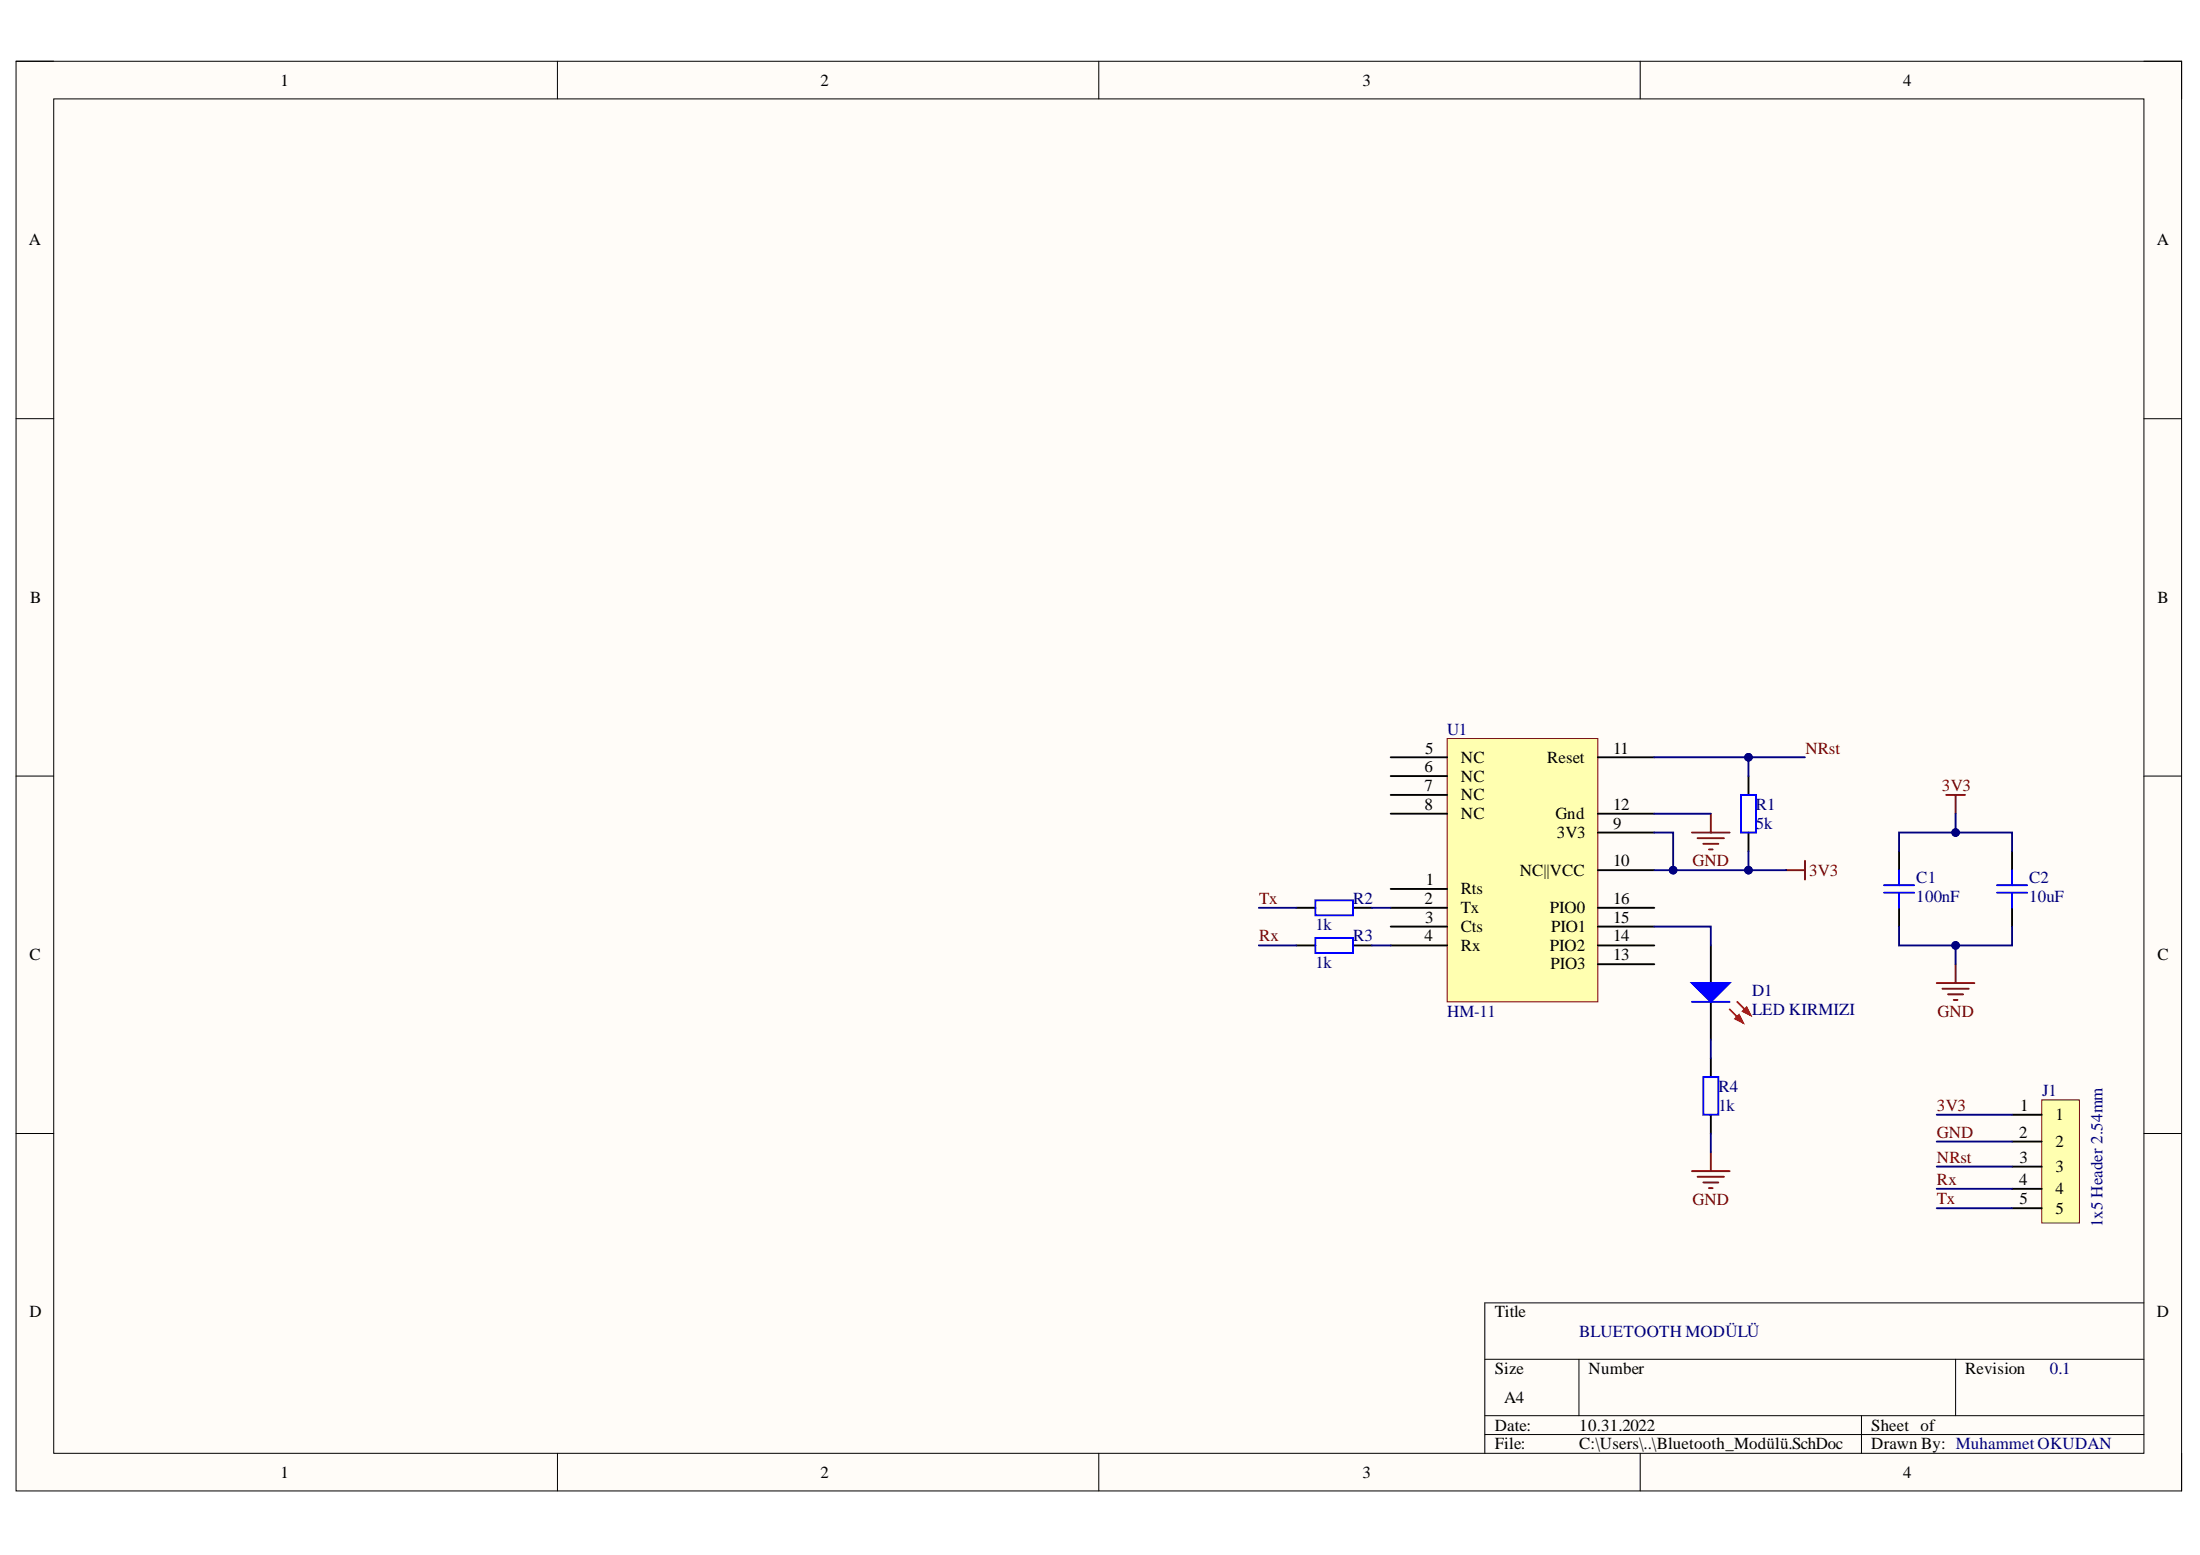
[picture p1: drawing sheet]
<svg xmlns="http://www.w3.org/2000/svg" width="297mm" height="210mm" viewBox="0 0 297 210" stroke-linecap="round" stroke-linejoin="round" font-family="sans-serif">
<path d="M2.2 8.3h292.4v193h-292.4z" fill-rule="evenodd" fill="#fffcf8"/>
<path d="M2.2 8.3h292.4v193h-292.4z" fill="none" stroke="#000" stroke-width=".14"/>
<path d="M7.3 13.4h282.2v182.8h-282.2z" fill-rule="evenodd" fill="#fffcf8"/>
<g fill="none" stroke="#000" stroke-width=".14">
<path d="M2.2 8.3h5.1M7.3 13.4h282.2v182.8h-282.2zM75.3 8.3v5M148.4 8.3v5M221.5 8.3v5.1M289.5 8.3h5.1v5.1M2.2 56.5h5.1M289.5 56.5h5.1M2.2 104.8h5.1M289.5 104.8h5.1M2.2 153h5.1M289.5 153h5.1"/>
<path d="M289.5 175.9h-89v20.3M75.3 196.2v5.1M148.4 196.2v5.1M200.5 183.5h89M200.5 191.1h89M200.5 193.6h89M213.2 183.5v7.6M221.5 196.2v5.1M251.3 191.1v5.1M264 183.5v7.6M294.6 196.2v5.1"/>
</g>
<path d="M195.4 99.7h20.3v35.5h-20.3z" fill-rule="evenodd" fill="#ffffb0"/>
<path d="M195.4 99.7h20.3v35.5h-20.3z" fill="none" stroke="#800000" stroke-width=".14"/>
<g fill="none" stroke="#000" stroke-width=".25">
<path d="M187.8 102.2h7.6M187.8 104.8h7.6M187.8 107.3h7.6M187.8 109.8h7.6M187.8 120h7.6M215.7 102.2h7.7M215.7 109.8h7.7M215.7 112.4h7.7M215.7 117.5h7.7M256.4 114.9v2.6M187.8 122.5h7.6M187.8 125.1h7.6"/>
<path d="M187.8 127.6h7.6M215.7 122.5h7.7M215.7 125.1h7.7M215.7 127.6h7.7M215.7 130.2h7.7M231 127.6v5.1M231 135.2v5.1M256.4 122.5v2.6"/>
</g>
<path d="M254.4 119.5h4M256.4 117.5v2M254.4 120.5h4M256.4 120.5v2" fill="none" stroke="#00f" stroke-width=".25"/>
<path d="M228.4 132.7h5.1l-2.5 2.5z" fill="#00f"/>
<path d="M228.4 132.7h5.1l-2.5 2.5z" fill="none" stroke="#00f" stroke-width=".25"/>
<path d="M233.5 136.2l1.8 1.8M234.5 135.2l1.8 1.8" fill="none" stroke="#f00" stroke-width=".25"/>
<path d="M234.8 137l.5 1-1-.5z" fill="#f00"/>
<path d="M234.8 137l.5 1-1-.5z" fill="none" stroke="#f00" stroke-width=".25"/>
<path d="M235.3 136.5l.5-.5 .5 1z" fill="#f00"/>
<path d="M235.3 136.5l.5-.5 .5 1z" fill="none" stroke="#f00" stroke-width=".25"/>
<path d="M228.4 135.2h5.1" fill="none" stroke="#00f" stroke-width=".25"/>
<path d="M275.7 148.5h5.1v16.6h-5.1z" fill-rule="evenodd" fill="#ffffb0"/>
<path d="M275.7 148.5h5.1v16.6h-5.1z" fill="none" stroke="#800000" stroke-width=".14"/>
<g fill="none" stroke="#000" stroke-width=".25">
<path d="M236.1 104.8v2.5M236.1 112.4v2.5M271.7 114.9v2.6M175.1 122.5h2.5M175.1 127.6h2.5M182.7 122.5h2.5M182.7 127.6h2.5M271.7 122.5v2.6M231 142.9v2.5M231 150.5v2.5M271.7 150.5h4M271.7 154.1h4"/>
<path d="M271.7 157.5h4M271.7 160.5h4M271.7 163.1h4"/>
</g>
<path d="M235.1 107.3h2v5.1h-2zM269.6 119.5h4.1M271.7 117.5v2M177.6 121.5h5.1v2.1h-5.1zM177.6 126.6h5.1v2h-5.1zM269.6 120.5h4.1M271.7 120.5v2M230 145.4h2v5.1h-2z" fill="none" stroke="#00f" stroke-width=".25"/>
<g fill="none" stroke="#800000" stroke-width=".25">
<path d="M228.4 112.4h5.1M229.2 113.1h3.6M230 113.9h2M230.7 114.7h.5M231 109.8v2.6M241.2 117.5h2.5M243.7 116.2v2.5M262.8 107.3h2.5M264 107.3v2.5M261.5 132.7h5.1M262.3 133.5h3.5M263 134.2h2.1"/>
<path d="M263.8 135h.5M264 130.2v2.5M228.4 158.1h5.1M229.2 158.8h3.6M230 159.6h2M231 155.6v2.5M230.7 160.4h.5"/>
</g>
<path d="M264 109.8v2.6" fill="none" stroke="#000080" stroke-width=".25"/>
<circle cx="264" cy="112.4" r=".51" fill="#000080"/>
<circle cx="264" cy="112.4" r=".51" fill="none" stroke="#000080" stroke-width=".14"/>
<path d="M223.4 117.5h17.8M170 127.6h5.1M170 122.5h5.1M185.2 127.6h2.6M185.2 122.5h2.6M223.4 125.1h7.6v2.5" fill="none" stroke="#000080" stroke-width=".25"/>
<circle cx="236.1" cy="117.5" r=".51" fill="#000080"/>
<circle cx="236.1" cy="117.5" r=".51" fill="none" stroke="#000080" stroke-width=".14"/>
<circle cx="225.9" cy="117.5" r=".51" fill="#000080"/>
<circle cx="225.9" cy="117.5" r=".51" fill="none" stroke="#000080" stroke-width=".14"/>
<path d="M223.4 112.4h2.5v5.1" fill="none" stroke="#000080" stroke-width=".25"/>
<circle cx="225.9" cy="117.5" r=".51" fill="#000080"/>
<circle cx="225.9" cy="117.5" r=".51" fill="none" stroke="#000080" stroke-width=".14"/>
<path d="M223.4 102.2h20.3M223.4 109.8h7.6" fill="none" stroke="#000080" stroke-width=".25"/>
<circle cx="236.1" cy="102.2" r=".51" fill="#000080"/>
<circle cx="236.1" cy="102.2" r=".51" fill="none" stroke="#000080" stroke-width=".14"/>
<path d="M256.4 125.1v2.5h15.3v-2.5" fill="none" stroke="#000080" stroke-width=".25"/>
<circle cx="264" cy="127.6" r=".51" fill="#000080"/>
<circle cx="264" cy="127.6" r=".51" fill="none" stroke="#000080" stroke-width=".14"/>
<path d="M256.4 114.9v-2.5h15.3v2.5" fill="none" stroke="#000080" stroke-width=".25"/>
<circle cx="264" cy="112.4" r=".51" fill="#000080"/>
<circle cx="264" cy="112.4" r=".51" fill="none" stroke="#000080" stroke-width=".14"/>
<path d="M236.1 114.9v2.6M231 140.3v2.6M231 153v2.6M261.5 157.5h10.2M261.5 154.1h10.2M261.5 150.5h10.2M261.5 163.1h10.2M261.5 160.5h10.2" fill="none" stroke="#000080" stroke-width=".25"/>
<circle cx="236.1" cy="117.5" r=".51" fill="#000080"/>
<circle cx="236.1" cy="117.5" r=".51" fill="none" stroke="#000080" stroke-width=".14"/>
<path d="M236.1 102.2v2.6" fill="none" stroke="#000080" stroke-width=".25"/>
<circle cx="236.1" cy="102.2" r=".51" fill="#000080"/>
<circle cx="236.1" cy="102.2" r=".51" fill="none" stroke="#000080" stroke-width=".14"/>
<path d="M264 127.6v2.6" fill="none" stroke="#000080" stroke-width=".25"/>
<circle cx="264" cy="127.6" r=".51" fill="#000080"/>
<circle cx="264" cy="127.6" r=".51" fill="none" stroke="#000080" stroke-width=".14"/>
<g font-size="2.3">
<text x="37.9" y="11.6">1</text>
<text x="110.8" y="11.6">2</text>
<text x="184" y="11.6">3</text>
<text x="257" y="11.6">4</text>
<text x="3.9" y="33.1">A</text>
<text x="291.2" y="33.1">A</text>
<text x="4.1" y="81.4">B</text>
<text x="291.3" y="81.4">B</text>
<text x="192.4" y="101.7">5</text>
<text x="217.8" y="101.7">11</text>
<text x="192.3" y="104.3">6</text>
<text x="192.3" y="106.8">7</text>
<text x="197.2" y="103">NC</text>
<text x="197.2" y="105.5">NC</text>
<text x="208.9" y="103">Reset</text>
<text x="192.3" y="109.3">8</text>
<text x="197.2" y="108.1">NC</text>
<text x="197.2" y="110.6">NC</text>
<text x="210" y="110.6">Gnd</text>
<text x="210.2" y="113.1">3V3</text>
<text x="217.8" y="109.3">12</text>
<text x="217.8" y="111.9">9</text>
<text x="192.5" y="119.5">1</text>
<text x="205.2" y="118.2">NC||VCC</text>
<text x="217.8" y="116.9">10</text>
<text x="192.3" y="122">2</text>
<text x="192.4" y="124.5">3</text>
<text x="197.2" y="123.3">Tx</text>
<text x="197.2" y="120.7">Rts</text>
<text x="197.2" y="125.8">Cts</text>
<text x="209.3" y="123.3">PIO0</text>
<text x="209.4" y="125.8">PIO1</text>
<text x="217.8" y="122">16</text>
<text x="217.8" y="124.5">15</text>
<text x="4" y="129.6">C</text>
<text x="192.3" y="127.1">4</text>
<text x="197.2" y="128.3">Rx</text>
<text x="209.3" y="128.3">PIO2</text>
<text x="209.3" y="130.9">PIO3</text>
<text x="217.8" y="127.1">14</text>
<text x="217.8" y="129.6">13</text>
<text x="291.3" y="129.6">C</text>
<text x="272.8" y="150">1</text>
<text x="272.6" y="153.6">2</text>
<text x="277.5" y="151.2">1</text>
<text x="277.5" y="154.9">2</text>
<text x="272.6" y="159.9">4</text>
<text x="272.7" y="157">3</text>
<text x="277.5" y="158.2">3</text>
<text x="277.5" y="161.2">4</text>
<text x="272.7" y="162.5">5</text>
<text x="277.5" y="163.8">5</text>
<text x="4" y="177.8">D</text>
<text x="201.8" y="177.8">Title</text>
<text x="291.2" y="177.8">D</text>
<text x="201.8" y="185.5">Size</text>
<text x="214.5" y="185.5">Number</text>
<text x="265.3" y="185.5">Revision</text>
<text x="203.1" y="189.3">A4</text>
<text x="201.8" y="193.1">Date:</text>
<text x="201.8" y="195.7">File:</text>
<text x="213.2" y="193.1">10.31.2022</text>
<text x="213.2" y="195.7">C:\Users\..\Bluetooth_Modülü.SchDoc</text>
<text x="252.6" y="193.1">Sheet of</text>
<text x="252.6" y="195.7">Drawn By: Muhammet OKUDAN</text>
<text x="37.9" y="199.5">1</text>
<text x="110.8" y="199.5">2</text>
<text x="184" y="199.5">3</text>
<text x="257" y="199.5">4</text>
</g>
<g font-size="2.3" fill="#000080">
<text x="195.4" y="99.2">U1</text>
<text x="237.1" y="109.3">R1</text>
<text x="237.1" y="111.9">5k</text>
<text x="258.7" y="119.2">C1</text>
<text x="274" y="119.2">C2</text>
<text x="177.6" y="125.5">1k</text>
<text x="182.7" y="122">R2</text>
<text x="258.7" y="121.7">100nF</text>
<text x="274" y="121.7">10uF</text>
<text x="177.6" y="130.6">1k</text>
<text x="182.7" y="127.1">R3</text>
<text x="195.4" y="137.3">HM-11</text>
<text x="236.6" y="134.4">D1</text>
<text x="236.6" y="137">LED KIRMIZI</text>
<text x="232" y="147.4">R4</text>
<text x="232" y="150">1k</text>
<text x="275.7" y="147.9">J1</text>
<text x="283.9" y="165.7" transform="rotate(-90 283.9 165.7)">1x5 Header 2.54mm</text>
<text x="213.2" y="180.5">BLUETOOTH MODÜLÜ</text>
<text x="276.7" y="185.5">0.1</text>
</g>
<g font-size="2.3" fill="#800000">
<text x="243.8" y="101.7">NRst</text>
<text x="262.2" y="106.8">3V3</text>
<text x="228.5" y="116.9">GND</text>
<text x="244.3" y="118.2">3V3</text>
<text x="170" y="122">Tx</text>
<text x="170" y="127.1">Rx</text>
<text x="261.6" y="137.3">GND</text>
<text x="261.5" y="150">3V3</text>
<text x="261.5" y="153.6">GND</text>
<text x="261.5" y="157">NRst</text>
<text x="261.5" y="159.9">Rx</text>
<text x="228.5" y="162.6">GND</text>
<text x="261.5" y="162.5">Tx</text>
</g>
</svg>
